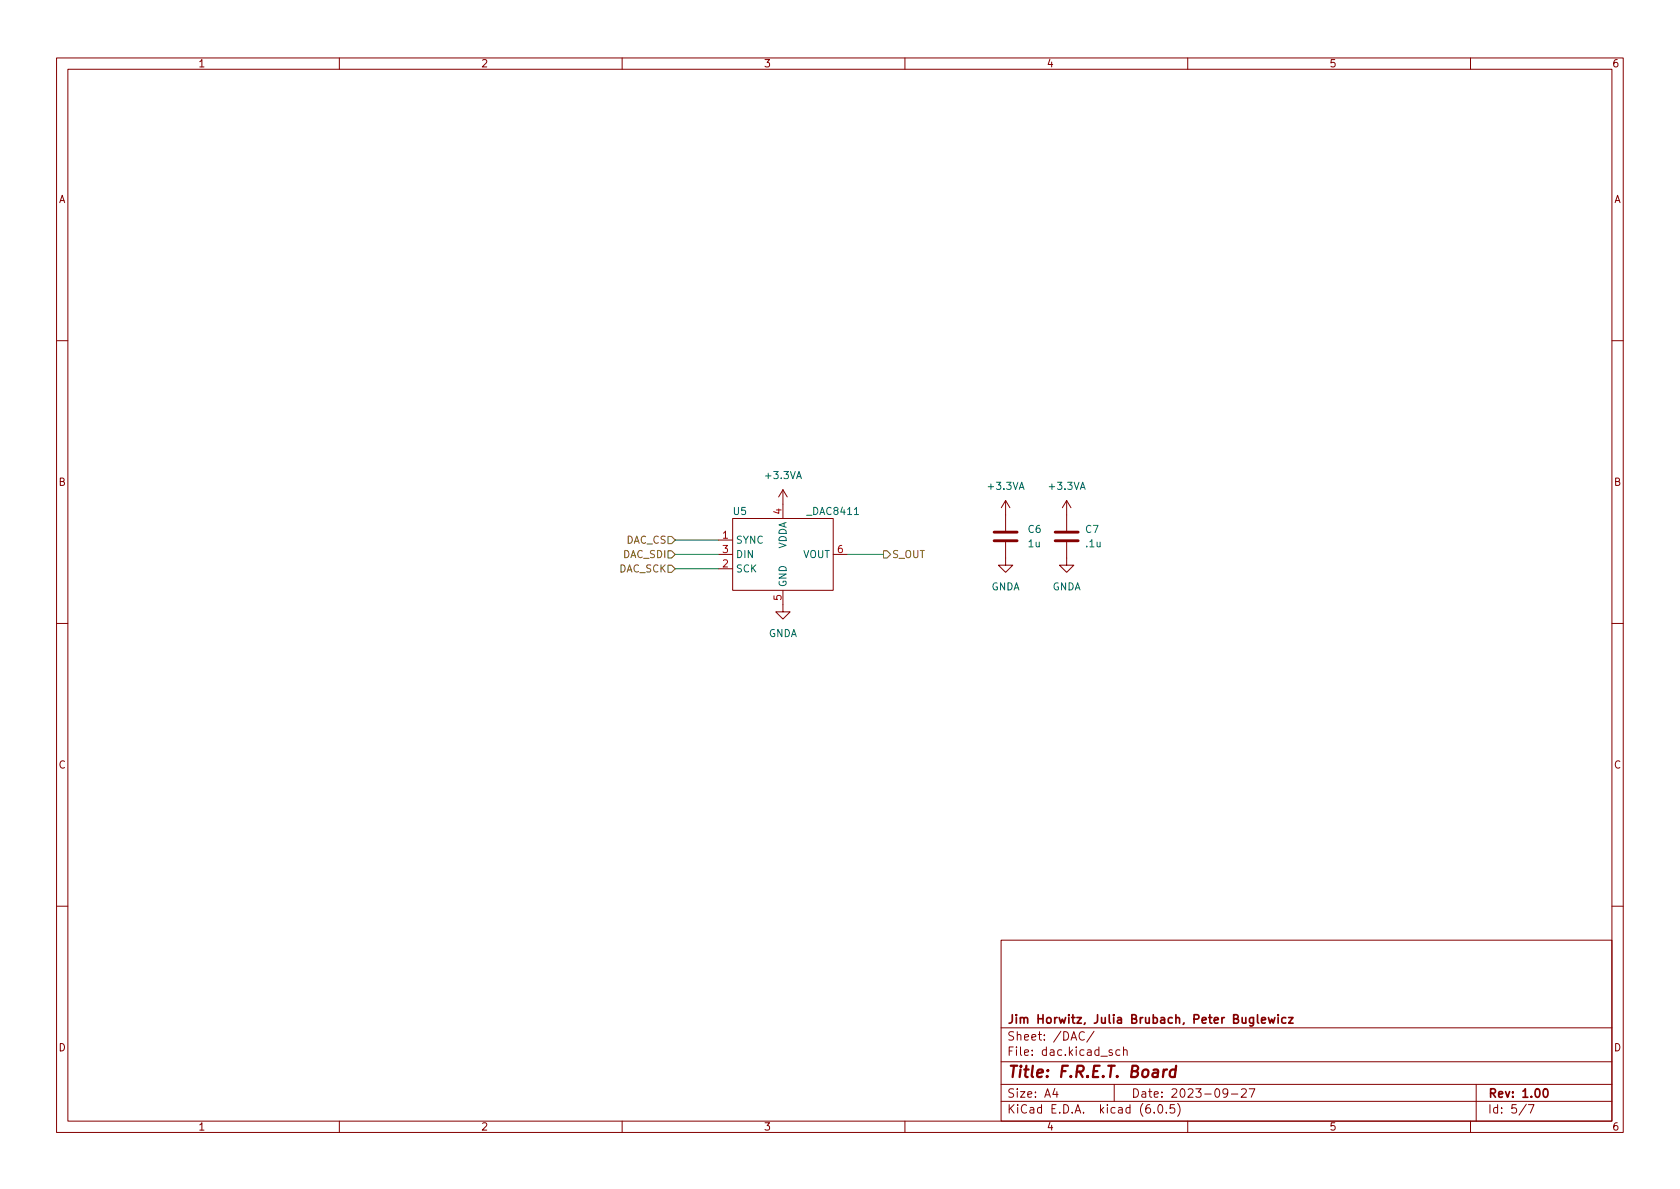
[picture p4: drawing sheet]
<svg xmlns="http://www.w3.org/2000/svg" width="297mm" height="210mm" viewBox="0 0 297 210" stroke-linecap="round" stroke-linejoin="round" font-family="sans-serif">
<g fill="none" stroke="#840000" stroke-width=".18">
<path d="M10 10.2h277v190.1h-277zM12 12.2h273v186.1h-273zM60 10.2v2M110 10.2v2M160 10.2v2M210 10.2v2M260 10.2v2M10 60.2h2M285 60.2h2M127 95.5h2.5M127 98h2.5M129.5 91.7h17.8v12.7h-17.8z"/>
<path d="M138.4 86.6l-.7 1.3M138.4 86.6v5.1M138.4 86.6l.8 1.3M147.3 98h2.6M177.8 95.9v4h1.3l-1.3 1.3-1.3-1.3h1.3M177.8 88.5v5.3M177.8 88.5l-.8 1.3M177.8 88.5l.8 1.3M188.6 95.9v4h1.3l-1.3 1.3-1.3-1.3h1.3M188.6 88.5l-.8 1.3M188.6 88.5v5.3M188.6 88.5l.8 1.3"/>
<path d="M10 110.2h2M127 100.6h2.5M138.4 104.4v3.8h1.3l-1.3 1.3-1.2-1.3h1.2M285 110.2h2M10 160.2h2M177 166.3h108v32h-108zM285 160.2h2M60 198.3v2M110 198.3v2M160 198.3v2M177 194.8h108M177 191.8h108"/>
<path d="M177 187.8h108M177 181.8h108M186.5 192.5l-.4 1h1M186.9 193v1M191.7 182.6a.6 .6 0 0 0-.7 0 .6 .6 0 0 0-.2 .7 .56 .56 0 0 0 .3 .6 .56 .56 0 0 0 .6-.1M193.4 182.4l-1.3 1.9M196.6 185.7l-.3-.1-.2 .2v.3l.5 .1v.4h-.5M197 191.8v3M198 185.7l-.4-.1-.3 .3v.4l.1 .3h.6M198.6 185.8l.3-.2 .3 .1 .1 .9M198.6 185.1v1.5M204.1 196.7v.1"/>
<path d="M204.9 195.4l.2-.1a.81 .81 0 0 1 .6 .7 .81 .81 0 0 1-.3 .8h-.2a.81 .81 0 0 1-.6-.6 .81 .81 0 0 1 .3-.8zM206.2 196.7v.1M207.6 195.3h-.7v.7l.2-.1 .5 .1 .1 .2-.1 .5-.2 .1-.5-.1M208.2 195.1a1.72 1.72 0 0 1 0 2.3M210 198.3v2M217.1 193.2l-.3 .3h-.3l-.3-.3 .2-.6 .4-.1 .2 .2a.99 .99 0 0 1-.4 1.3h-.2M217.7 193.5h1.2M219.5 192.7l.6-.2 .2 .2 .1 .3-1 1h1M220.9 192.5h1l-.7 1.5M260 198.3v2M261 191.8v6.5M269.9 195.3l-1.3 1.9"/>
<path d="M270.2 195.3h1l-.6 1.5"/>
</g>
<path d="M224.3 179.9l.3 1 .2-.7 .3 .7 .3-1M226 179.4v.2M226 179.9v1M227.8 179.9h.8l-.8 1h.8M223.1 180.4l.7-.1-.1-.3-.4-.1-.2 .2v.8h.6M227.3 180l-.4-.1-.3 .3v.4l.2 .3h.5M273.1 192.6l.1-.1a.8 .8 0 0 1 .5 .8 .8 .8 0 0 1-.5 .7 .99 .99 0 0 1-.1-1.4z" fill="none" stroke="#840000" stroke-width=".3"/>
<path d="M206.3 189.1l-.3 .1-.3 .3M207.9 189.2a.66 .66 0 0 0-1 .3l-.1 .6 .2 .3 .1 .1 .6-.1M208 188.5l-.3 2" fill="none" stroke="#840000" stroke-width=".4"/>
<path d="M175.8 95.6h4M175.8 94.1h4M186.6 95.6h4M186.6 94.1h4" fill="none" stroke="#840000" stroke-width=".51"/>
<path d="M118.1 99.9h.6l.7 .7-.7 .6h-.6zM118.1 97.4h.6l.7 .6-.7 .7h-.6zM118.1 94.9h.6l.7 .6-.7 .6h-.6zM156.2 97.4h.6l.7 .6-.7 .7h-.6z" fill="none" stroke="#725600" stroke-width=".18"/>
<path d="M119.4 98h7.6M119.4 95.5h7.6M149.9 98h6.3M119.4 100.6h7.6" fill="none" stroke="#009600" stroke-width=".18"/>
<text font-size="2.8" fill="#840000" x="178" y="190.6">Title: F.R.E.T. Board</text>
<g font-size="2.1" fill="#840000">
<text x="178" y="184">Sheet: /DAC/</text>
<text x="178" y="181">Jim Horwitz, Julia Brubach, Peter Buglewicz</text>
<text x="178" y="186.7">File: dac.kicad_sch</text>
<text x="178" y="196.9">KiCad E.D.A. kicad (6.0.5)</text>
<text x="178" y="194.1">Size: A4</text>
<text x="200" y="194.1">Date: 2023-09-27</text>
<text x="263" y="194.1">Rev: 1.00</text>
<text x="263" y="196.9">Id: 5/7</text>
</g>
<g font-size="1.8" fill="#840000">
<text x="35" y="11.9">1</text>
<text x="85" y="11.9">2</text>
<text x="135" y="11.9">3</text>
<text x="185" y="11.9">4</text>
<text x="235" y="11.9">5</text>
<text x="285" y="11.9">6</text>
<text x="10.3" y="35.9">A</text>
<text x="285.3" y="35.9">A</text>
<text x="10.3" y="85.9">B</text>
<text x="285.3" y="85.9">B</text>
<text x="10.3" y="135.9">C</text>
<text x="285.3" y="135.9">C</text>
<text x="10.3" y="185.9">D</text>
<text x="285.3" y="185.9">D</text>
<text x="35" y="199.9">1</text>
<text x="85" y="199.9">2</text>
<text x="135" y="199.9">3</text>
<text x="185" y="199.9">4</text>
<text x="235" y="199.9">5</text>
<text x="285" y="199.9">6</text>
</g>
<g font-size="1.8" fill="#006464">
<text x="135.5" y="84.7">+3.3VA</text>
<text x="174.8" y="86.6">+3.3VA</text>
<text x="185.6" y="86.6">+3.3VA</text>
<text x="129.7" y="91.1">U5</text>
<text x="142.9" y="91.1">_DAC8411</text>
<text x="181.8" y="94.2">C6</text>
<text x="192" y="94.2">C7</text>
<text x="130" y="96.1">SYNC</text>
<text x="130" y="101.2">SCK</text>
<text x="130" y="98.7">DIN</text>
<text x="139.1" y="97.2" transform="rotate(-90 139.1 97.2)">VDDA</text>
<text x="141.9" y="98.7">VOUT</text>
<text x="181.8" y="96.8">1u</text>
<text x="192.1" y="96.8">.1u</text>
<text x="139.1" y="103.9" transform="rotate(-90 139.1 103.9)">GND</text>
<text x="175.2" y="104.4">GNDA</text>
<text x="186" y="104.4">GNDA</text>
<text x="135.8" y="112.6">GNDA</text>
</g>
<g font-size="1.8" fill="#a90000">
<text x="127.8" y="95.2">1</text>
<text x="138.2" y="90.9" transform="rotate(-90 138.2 90.9)">4</text>
<text x="127.8" y="100.3">2</text>
<text x="127.8" y="97.8">3</text>
<text x="148.1" y="97.8">6</text>
<text x="138.2" y="106.2" transform="rotate(-90 138.2 106.2)">5</text>
</g>
<g font-size="1.8" fill="#725600">
<text x="109.4" y="101.2">DAC_SCK</text>
<text x="110.2" y="98.7">DAC_SDI</text>
<text x="110.6" y="96.1">DAC_CS</text>
<text x="157.7" y="98.7">S_OUT</text>
</g>
</svg>
